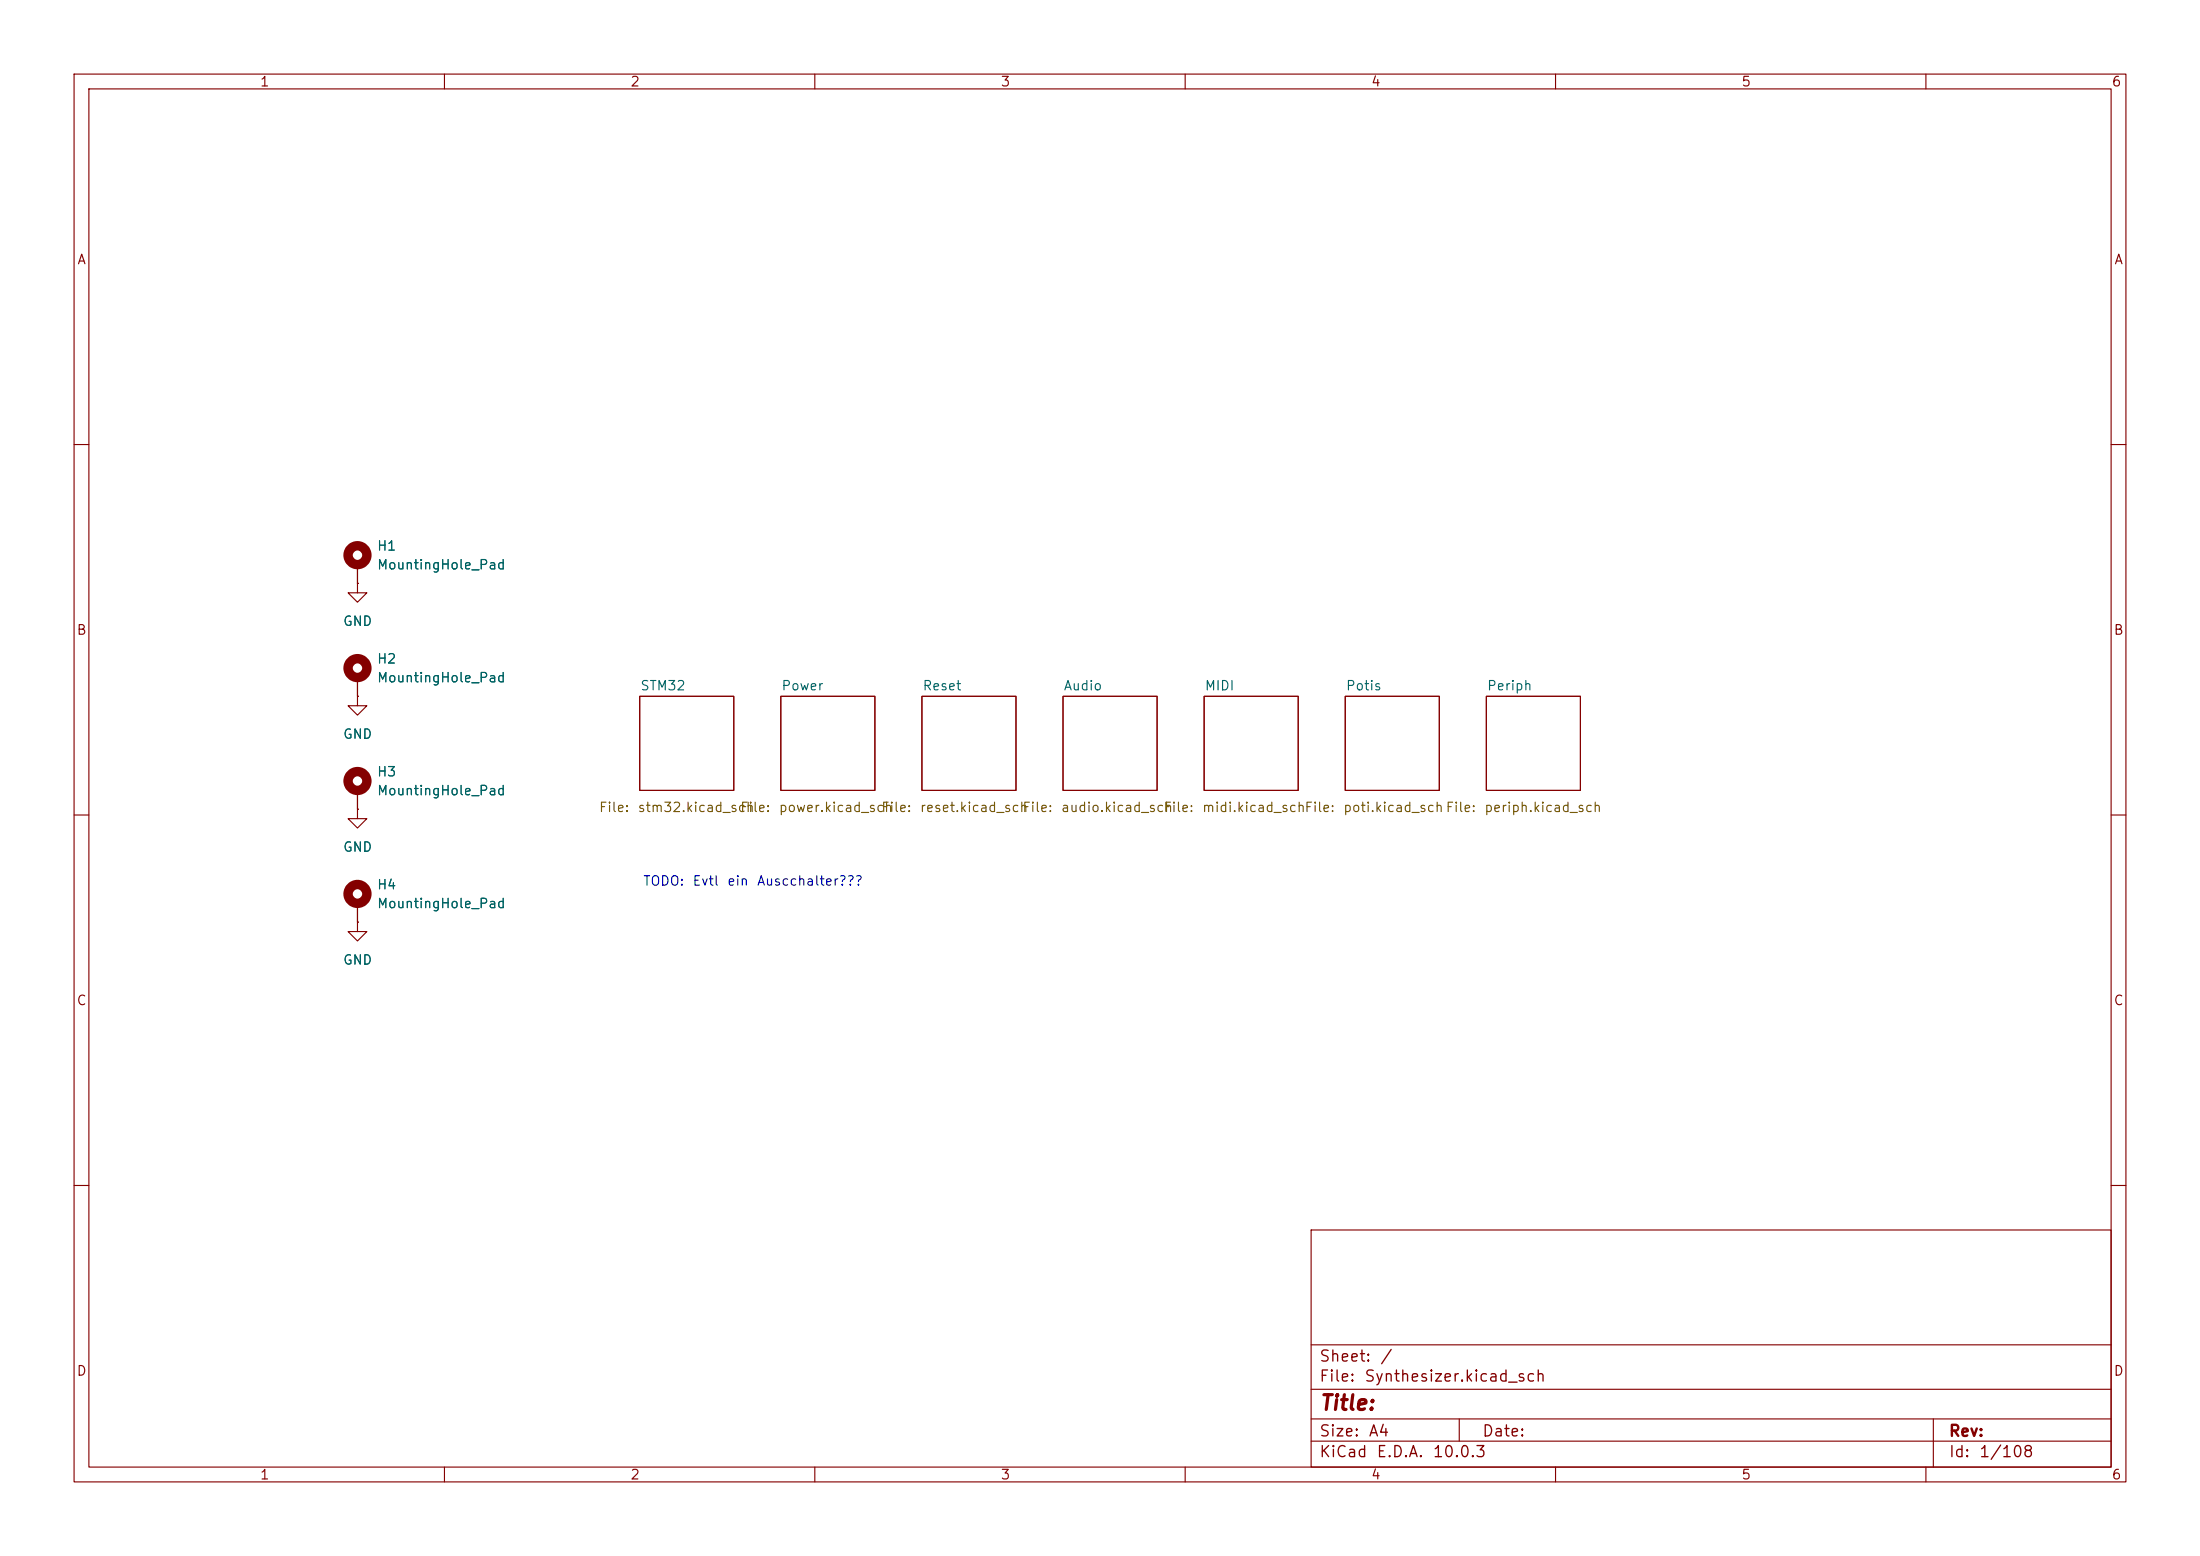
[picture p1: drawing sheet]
<svg xmlns="http://www.w3.org/2000/svg" width="297mm" height="210mm" viewBox="0 0 297 210" stroke-linecap="round" stroke-linejoin="round" font-family="sans-serif">
<g fill="none" stroke="#840000" stroke-width=".15">
<path d="M10 10h277v190h-277zM12 12h273v186h-273zM60 10v2M110 10v2M160 10v2M210 10v2M260 10v2M10 60h2M48.3 78.7v1.3h1.2l-1.2 1.3-1.3-1.3h1.3M48.3 78.7h.1M48.3 76.2v2.5M285 60h2"/>
<path d="M48.3 94v1.3h1.2l-1.2 1.2-1.3-1.2h1.3M48.3 94h.1M48.3 91.4v2.6M86.4 94h12.7v12.7h-12.7zM105.4 94h12.7v12.7h-12.7zM124.5 94h12.7v12.7h-12.7zM143.5 94h12.7v12.7h-12.7zM162.6 94h12.7v12.7h-12.7zM181.6 94h12.7v12.7h-12.7zM200.7 94h12.7v12.7h-12.7zM10 110h2M48.3 109.2v1.3h1.2l-1.2 1.3-1.3-1.3h1.3"/>
<path d="M48.3 109.2h.1M48.3 106.7v2.5M285 110h2M48.3 124.5v1.2h1.2l-1.2 1.3-1.3-1.3h1.3M48.3 124.5h.1M48.3 121.9v2.6M10 160h2M177 166h108v32h-108zM285 160h2M60 198v2M110 198v2M160 198v2"/>
<path d="M177 194.5h108M177 191.5h108M177 187.5h108M177 181.5h108M197 191.5v3M210 198v2M260 198v2M261 191.5v6.5"/>
</g>
<g fill="none" stroke="#840000" stroke-width="1.3">
<circle cx="48.3" cy="74.9" r="1.27"/>
<circle cx="48.3" cy="90.2" r="1.27"/>
<circle cx="48.3" cy="105.4" r="1.27"/>
<circle cx="48.3" cy="120.6" r="1.27"/>
</g>
<text font-size="2" fill="#840000" x="178" y="190.8">Title:</text>
<g font-size="1.5" fill="#840000">
<text x="178" y="184.2">Sheet:</text>
<text x="186.2" y="184.2">/</text>
<text x="178" y="186.9">File:</text>
<text x="184.1" y="186.9">Synthesizer.kicad_sch</text>
<text x="178" y="197.1">KiCad</text>
<text x="178" y="194.3">Size:</text>
<text x="184.7" y="194.3">A4</text>
<text x="185.7" y="197.1">E.D.A.</text>
<text x="193.3" y="197.1">10.0.3</text>
<text x="200" y="194.3">Date:</text>
<text x="263" y="194.3">Rev:</text>
<text x="263" y="197.1">Id:</text>
<text x="267.1" y="197.1">1/108</text>
</g>
<g font-size="1.3" fill="#840000">
<text x="35" y="12">1</text>
<text x="85" y="12">2</text>
<text x="135" y="12">3</text>
<text x="185" y="12">4</text>
<text x="235" y="12">5</text>
<text x="285" y="12">6</text>
<text x="10.3" y="36">A</text>
<text x="285.3" y="36">A</text>
<text x="10.3" y="86">B</text>
<text x="285.3" y="86">B</text>
<text x="10.3" y="136">C</text>
<text x="285.3" y="136">C</text>
<text x="10.3" y="186">D</text>
<text x="285.3" y="186">D</text>
<text x="35" y="200">1</text>
<text x="85" y="200">2</text>
<text x="135" y="200">3</text>
<text x="185" y="200">4</text>
<text x="235" y="200">5</text>
<text x="285" y="200">6</text>
</g>
<g font-size="1.3" fill="#006464">
<text x="50.8" y="74.6">H1</text>
<text x="50.8" y="77.2">MountingHole_Pad</text>
<text x="46.2" y="84.8">GND</text>
<text x="50.8" y="89.9">H2</text>
<text x="50.8" y="92.4">MountingHole_Pad</text>
<text x="86.4" y="93.5">STM32</text>
<text x="105.4" y="93.5">Power</text>
<text x="124.5" y="93.5">Reset</text>
<text x="143.5" y="93.5">Audio</text>
<text x="162.6" y="93.5">MIDI</text>
<text x="181.6" y="93.5">Potis</text>
<text x="200.7" y="93.5">Periph</text>
<text x="46.2" y="100">GND</text>
<text x="50.8" y="105.1">H3</text>
<text x="50.8" y="107.7">MountingHole_Pad</text>
<text x="46.2" y="115.3">GND</text>
<text x="50.8" y="120.4">H4</text>
<text x="50.8" y="122.9">MountingHole_Pad</text>
<text x="46.2" y="130.5">GND</text>
</g>
<g font-size="1.3" fill="#725600">
<text x="80.8" y="109.9">File:</text>
<text x="86" y="109.9">stm32.kicad_sch</text>
<text x="99.8" y="109.9">File:</text>
<text x="105" y="109.9">power.kicad_sch</text>
<text x="118.9" y="109.9">File:</text>
<text x="124.1" y="109.9">reset.kicad_sch</text>
<text x="137.9" y="109.9">File:</text>
<text x="143.1" y="109.9">audio.kicad_sch</text>
<text x="157" y="109.9">File:</text>
<text x="162.2" y="109.9">midi.kicad_schFile:</text>
<text x="181.2" y="109.9">poti.kicad_schFile:</text>
<text x="200.3" y="109.9">periph.kicad_sch</text>
</g>
<g font-size="1.3" fill="#0000c2">
<text x="86.7" y="119.8">TODO:</text>
<text x="93.4" y="119.8">Evtl</text>
<text x="98.1" y="119.8">ein</text>
<text x="102.1" y="119.8">Auscchalter???</text>
</g>
</svg>
